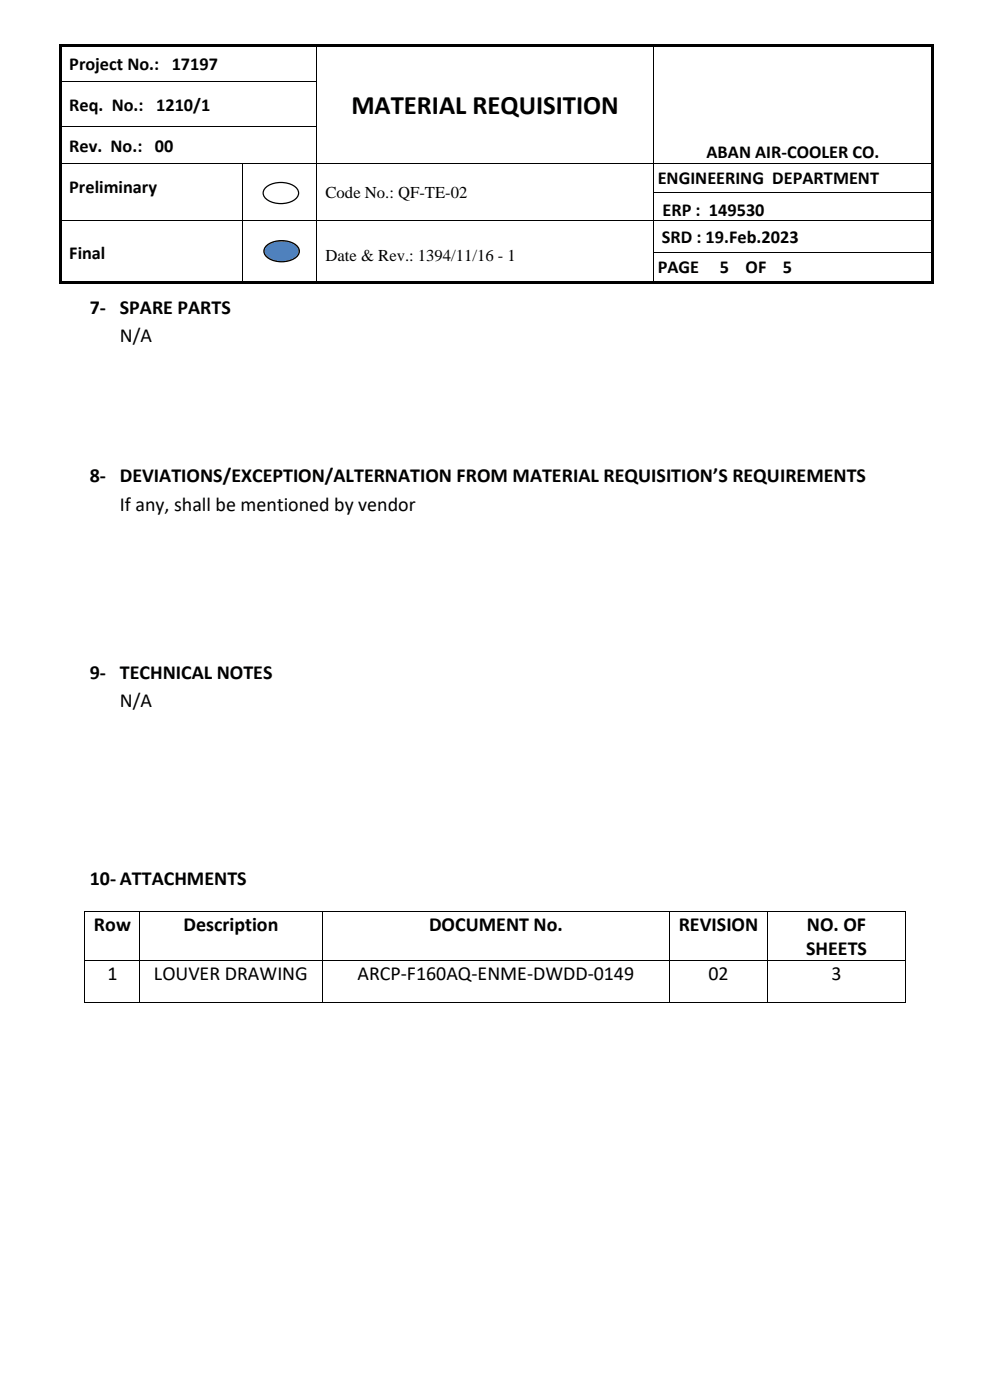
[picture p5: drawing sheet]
<svg xmlns="http://www.w3.org/2000/svg" width="210mm" height="297mm" viewBox="0 0 210 297" stroke-linecap="round" stroke-linejoin="round" font-family="sans-serif">
<g fill="#000">
<path d="M12.5 9.3h.5v.5h-.5zM13 9.3h54v.5h-54zM67 9.3h.5v.5h-.5zM67 17.2h.2v.5h-.2zM67.5 9.3h70.9v.5h-70.9zM138.4 9.3h.6v.5h-.6zM138.4 17.2h.2v.5h-.2zM139 9.3h58.4v.5h-58.4zM197.4 9.3h.5v.5h-.5zM12.5 34.5h.5v.2h-.5zM51.3 34.5h.2v.2h-.2zM67 26.6h.2v.6h-.2z"/>
<path d="M67 34.5h.2v.2h-.2zM138.4 26.6h.2v.6h-.2zM138.4 34.5h.2v.2h-.2zM197.4 34.5h.5v.2h-.5zM12.5 40.8h.5v.2h-.5zM12.5 46.8h.5v.2h-.5zM12.5 53.4h.5v.2h-.5zM51.3 40.8h.2v.2h-.2zM51.3 46.8h.2v.2h-.2zM51.3 53.4h.2v.2h-.2zM67 40.8h.2v.2h-.2zM67 46.8h.2v.2h-.2z"/>
<path d="M67 53.4h.2v.2h-.2zM138.4 40.8h.2v.2h-.2zM138.4 46.8h.2v.2h-.2zM138.4 53.4h.2v.2h-.2zM197.4 40.8h.5v.2h-.5zM197.4 46.8h.5v.2h-.5zM197.4 53.4h.5v.2h-.5zM12.5 59.7h.5v.5h-.5zM13 59.7h38.3v.5h-38.3zM51.3 59.7h.6v.5h-.6zM51.9 59.7h15.1v.5h-15.1zM67 59.7h.5v.5h-.5z"/>
<path d="M67.5 59.7h70.9v.5h-70.9zM138.4 59.7h.6v.5h-.6zM139 59.7h58.4v.5h-58.4zM197.4 59.7h.5v.5h-.5z"/>
</g>
<g fill="#000">
<path d="M12.5 9.8h.5v7.4h-.5z" fill-rule="evenodd"/>
<path d="M12.5 17.2h.5v.5h-.5z" fill-rule="evenodd"/>
<path d="M197.4 9.8h.5v7.4h-.5z" fill-rule="evenodd"/>
<path d="M197.4 17.2h.5v.5h-.5z" fill-rule="evenodd"/>
<path d="M12.5 17.7h.5v8.9h-.5z" fill-rule="evenodd"/>
<path d="M12.5 26.6h.5v.6h-.5z" fill-rule="evenodd"/>
<path d="M12.5 27.2h.5v7.3h-.5z" fill-rule="evenodd"/>
<path d="M197.4 17.7h.5v8.9h-.5z" fill-rule="evenodd"/>
<path d="M197.4 26.6h.5v.6h-.5z" fill-rule="evenodd"/>
<path d="M197.4 27.2h.5v7.3h-.5z" fill-rule="evenodd"/>
<path d="M12.5 34.7h.5v6.1h-.5z" fill-rule="evenodd"/>
<path d="M12.5 41h.5v5.8h-.5z" fill-rule="evenodd"/>
<path d="M12.5 47h.5v6.4h-.5z" fill-rule="evenodd"/>
<path d="M12.5 53.6h.5v6.1h-.5z" fill-rule="evenodd"/>
<path d="M197.4 34.7h.5v6.1h-.5z" fill-rule="evenodd"/>
<path d="M197.4 41h.5v5.8h-.5z" fill-rule="evenodd"/>
<path d="M197.4 47h.5v6.4h-.5z" fill-rule="evenodd"/>
<path d="M197.4 53.6h.5v6.1h-.5z" fill-rule="evenodd"/>
</g>
<g fill="none" stroke="#000" stroke-width=".21">
<path d="M13 17.3h54M67.1 9.8v7.4M67.1 17.7v8.9M138.5 9.8v7.4M138.5 17.7v8.9M13 26.7h54M13 34.6h38.3M51.4 34.7v6.1M51.5 34.6h15.5M67.1 27.2v7.3M67.1 34.7v6.1M67.2 34.6h71.2"/>
<path d="M138.5 27.2v7.3M138.5 34.7v6.1M138.6 34.6h58.8M13 46.9h38.3M51.4 41v5.8M51.4 47v6.4M51.4 53.6v6.1M51.5 46.9h15.5M67.1 41v5.8M67.1 47v6.4M67.1 53.6v6.1M67.2 46.9h71.2"/>
<path d="M138.5 41v5.8M138.5 47v6.4M138.5 53.6v6.1M138.6 40.9h58.8M138.6 46.9h58.8M138.6 53.5h58.8"/>
</g>
<path d="M56.3 52.3a5.2 5.2 0 0 1 6.8 0 1.73 1.73 0 0 1-1.1 2.7 5.3 5.3 0 0 1-5.7-.7 1.46 1.46 0 0 1 0-2z" fill-rule="evenodd" fill="#4f81bd"/>
<path d="M56.3 52.3a5.2 5.2 0 0 1 6.8 0 1.73 1.73 0 0 1-1.1 2.7 5.3 5.3 0 0 1-5.7-.7 1.46 1.46 0 0 1 0-2z" fill="none" stroke="#000" stroke-width=".26"/>
<path d="M56.2 40a5.2 5.2 0 0 1 6.7 0 1.73 1.73 0 0 1-1 2.7 5.3 5.3 0 0 1-5.7-.8 1.46 1.46 0 0 1 0-1.9z" fill-rule="evenodd" fill="#fff"/>
<path d="M56.2 40a5.2 5.2 0 0 1 6.7 0 1.73 1.73 0 0 1-1 2.7 5.3 5.3 0 0 1-5.7-.8 1.46 1.46 0 0 1 0-1.9z" fill="none" stroke="#000" stroke-width=".26"/>
<g fill="#000">
<path d="M17.9 193.2h.2v.2h-.2zM29.5 193.2h.2v.2h-.2zM68.2 193.2h.1v.2h-.1zM141.9 193.2h.1v.2h-.1zM162.5 193.2h.2v.2h-.2zM191.9 193.2h.2v.2h-.2zM17.9 203.8h.2v.1h-.2zM17.9 212.6h.2v.2h-.2zM29.5 203.8h.2v.1h-.2zM29.5 212.6h.2v.2h-.2zM68.2 203.8h.1v.1h-.1zM68.2 212.6h.1v.2h-.1z"/>
<path d="M141.9 203.8h.1v.1h-.1zM141.9 212.6h.1v.2h-.1zM162.5 203.8h.2v.1h-.2zM162.5 212.6h.2v.2h-.2zM191.9 203.8h.2v.1h-.2zM191.9 212.6h.2v.2h-.2z"/>
</g>
<g fill="none" stroke="#000" stroke-width=".21">
<path d="M18 193.4v10.4M18.1 193.3h11.4M29.6 193.4v10.4M29.7 193.3h38.5M68.3 193.4v10.4M68.3 193.3h73.6M141.9 193.4v10.4M142 193.3h20.5M162.6 193.4v10.4M162.7 193.3h29.2M192 193.4v10.4M18 203.9v8.7"/>
<path d="M18.1 203.8h11.4M18.1 212.7h11.4M29.6 203.9v8.7M29.7 203.8h38.5M29.7 212.7h38.5M68.3 203.9v8.7M68.3 203.8h73.6M68.3 212.7h73.6M141.9 203.9v8.7M142 203.8h20.5M142 212.7h20.5M162.6 203.9v8.7"/>
<path d="M162.7 203.8h29.2M162.7 212.7h29.2M192 203.9v8.7"/>
</g>
<text font-size="5.7" x="74.5" y="24.2">MATERIAL REQUISITION</text>
<g font-size="4.2">
<text x="19" y="66.7">7- SPARE PARTS</text>
<text x="25.4" y="72.6">N/A</text>
<text x="19" y="102.4">8- DEVIATIONS/EXCEPTION/ALTERNATION FROM MATERIAL REQUISITION’S REQUIREMENTS</text>
<text x="25.4" y="108.3">If any, shall be mentioned by vendor</text>
<text x="19" y="144">9- TECHNICAL NOTES</text>
<text x="25.4" y="149.9">N/A</text>
<text x="19" y="187.8">10- ATTACHMENTS</text>
<text x="19.9" y="197.4">Row</text>
<text x="38.9" y="197.4">Description</text>
<text x="90.9" y="197.4">DOCUMENT No.</text>
<text x="143.8" y="197.4">REVISION</text>
<text x="171" y="197.4">NO. OF</text>
<text x="170.8" y="202.6">SHEETS</text>
<text x="22.8" y="207.9">1</text>
<text x="32.6" y="207.9">LOUVER DRAWING</text>
<text x="75.8" y="207.9">ARCP-F160AQ-ENME-DWDD-0149</text>
<text x="150.1" y="207.9">02</text>
<text x="176.2" y="207.9">3</text>
</g>
<g font-size="3.9">
<text x="14.7" y="14.8">Project No.: 17197</text>
<text x="14.7" y="23.5">Req. No.: 1210/1</text>
<text x="14.7" y="32.2">Rev. No.: 00</text>
<text x="149.8" y="33.5">ABAN AIR-COOLER CO.</text>
<text x="14.7" y="41">Preliminary</text>
<text x="139.4" y="39.1">ENGINEERING DEPARTMENT</text>
<text x="140.4" y="45.8">ERP : 149530</text>
<text x="140.3" y="51.5">SRD : 19.Feb.2023</text>
<text x="14.7" y="54.8">Final</text>
<text x="139.4" y="58">PAGE</text>
<text x="152.5" y="58">5</text>
<text x="158" y="58">OF</text>
<text x="165.9" y="58">5</text>
</g>
<g font-size="3.5">
<text x="69" y="42">Code No.: QF-TE-02</text>
<text x="69" y="55.3">Date &amp; Rev.: 1394/11/16 - 1</text>
</g>
</svg>
